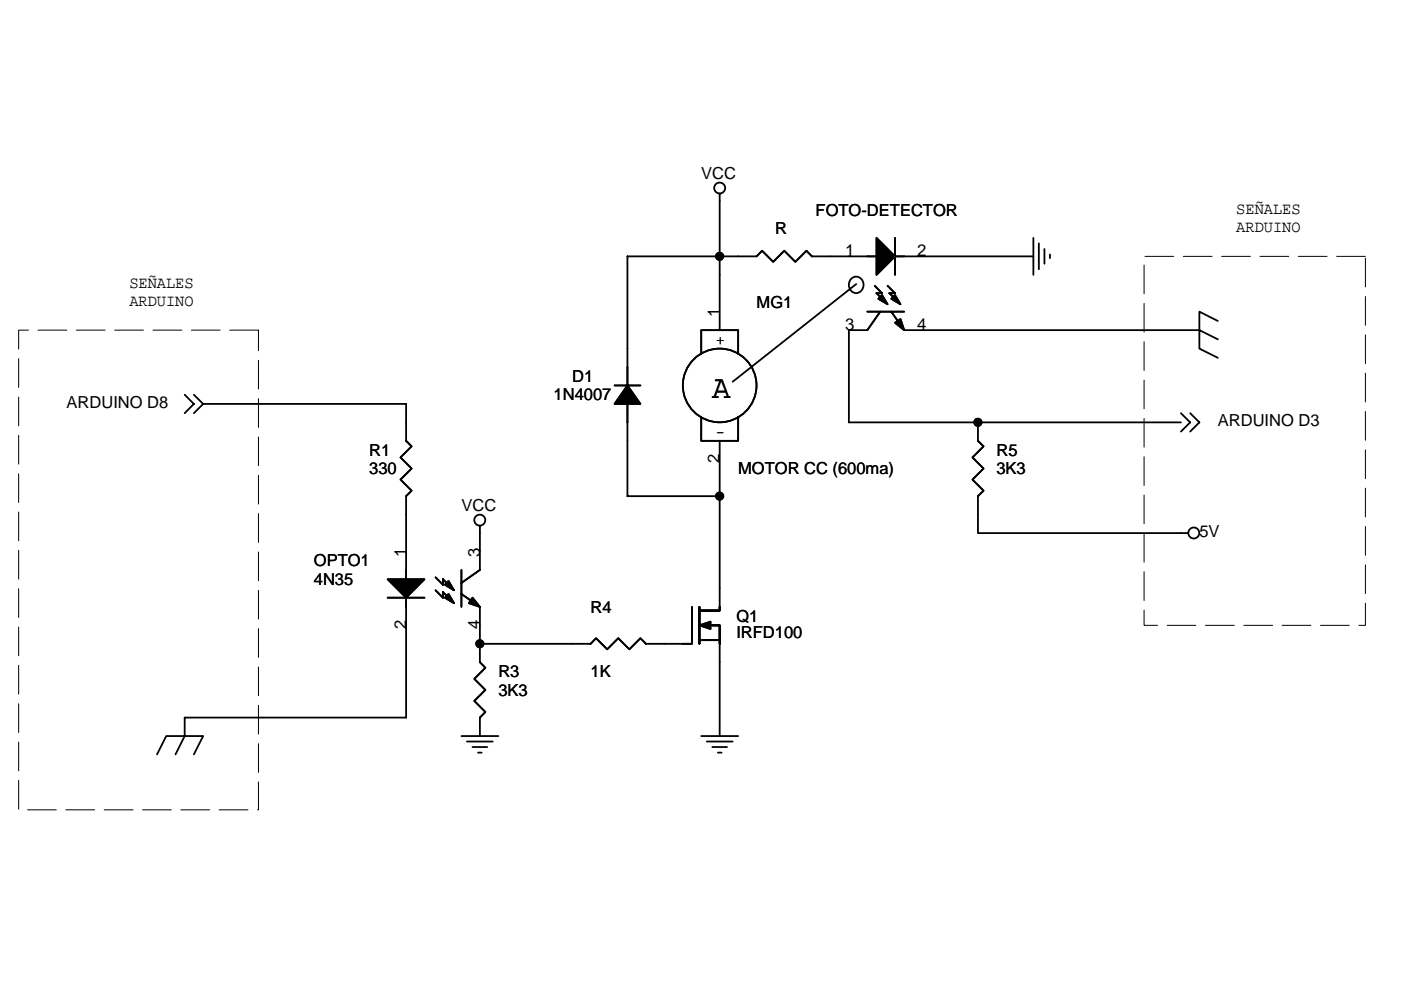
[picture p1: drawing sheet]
<svg xmlns="http://www.w3.org/2000/svg" width="297mm" height="210mm" viewBox="0 0 297 210" stroke-linecap="round" stroke-linejoin="round" font-family="sans-serif">
<g fill="none" stroke="#000" stroke-width=".38">
<path d="M152.6 41v29M180.4 59.2a1.66 1.66 0 0 1 2.4 .1 1.66 1.66 0 0 1-.2 2.3 1.59 1.59 0 0 1-2 .2 1.59 1.59 0 0 1-.6-1.9zM185.8 54.4h-13.7l-1.1-1.2-2.4 2.3-2.3-2.3-2.4 2.3-2.3-2.3-1.2 1.2h-27.4v27.3M189.8 54.4h29.3M189.8 50.4v7.9M219.1 50.4v7.9M220.3 51.6v5.5M221.4 52.8v3.1M222.6 54v.7M148.7 75.1v-5.1h7.8v5.1M181.5 60.2l-26.2 20.7M183.9 66.1h7.8"/>
<path d="M185.5 60.6l1.5 1.6h-1.2l1.6 1.5M186.6 66.1l-2.7 3.9h-3.9v19.6h70.4M188.2 60.6l1.6 1.6h-1.2l1.5 1.5M189 66.1l2.7 3.9h62.6l3.9 1.9M258.2 68.1l-3.9-2v7.8l3.9 2M39.2 83.7l1.9 1.9-1.9 2M41.1 83.7l2 1.9M43.1 85.6h43v7.9l1.2 1.1-2.4 2.4 2.4 2.3-2.4 2.4 2.4 2.3-1.2 1.2v17.6M43.1 85.6l-2 2M130.3 81.7h5.5M133 85.6v19.6h19.6M148.7 88.4v5.1h7.8v-5.1"/>
<path d="M152.6 93.5v35.2M207.3 89.6v3.9l1.2 1.1-2.3 2.4 2.3 2.3-2.3 2.4 2.3 2.3-1.2 1.2v7.8h44.6M250.4 87.6l1.9 2-1.9 1.9M252.3 87.6l2 2-2 1.9M101.7 111.5v9.3l-3.9 2.8M82.2 126.7h7.8M86.1 126.7v25.4h-46.9v4l-2 3.9M92.3 125.2l1.6 1.5v-1.2l1.6 1.6M92.3 122.4l1.6 1.6v-1.2l1.6 1.6M97.8 125.9l3.9 2.8v11.7l1.2 1.2-2.3 2.3 2.3 2.4-2.3 2.3 2.3 2.4-1.2 1.1v4M97.8 120.8v7.9M146.7 128.7v7.8h-9.8l-1.1-1.2-2.4 2.4-2.3-2.4-2.4 2.4-2.3-2.4-1.2 1.2h-23.5"/>
<path d="M148.3 128.7v7.8M148.3 135.7h4.3M150.2 132.6h2.4v3.9M151 132.6h1.6v3.9M152.6 128.7v.8h-3.9M152.6 128.7v.8h-4.3M152.6 136.5v19.6M33.3 160l1.9-3.9h7.9l-2 3.9M97.8 156.1h7.9M99 157.2h5.5M100.2 158.4h3.1M101.3 159.6h.8"/>
<path d="M148.7 156.1h7.8M149.9 157.2h5.4M151 158.4h3.2M152.2 159.6h.8"/>
<circle cx="152.6" cy="39.9" r="1.16"/>
<circle cx="152.6" cy="81.7" r="7.8"/>
<circle cx="101.7" cy="110.3" r="1.17"/>
<circle cx="253.1" cy="113" r="1.17"/>
</g>
<g fill="#000" stroke="#000" stroke-width=".38">
<path d="M185.8 50.4l4 4-4 3.9z" fill-rule="evenodd"/>
<path d="M185.8 50.4l4 4-4 3.9z" fill-rule="evenodd"/>
<path d="M186.2 63.4l.8-.8 1.2 1.9z" fill-rule="evenodd"/>
<path d="M186.2 63.4l.8-.8 1.2 1.9z" fill-rule="evenodd"/>
<path d="M189.8 62.6l1.1 1.9-1.9-1.1z" fill-rule="evenodd"/>
<path d="M189.8 62.6l1.1 1.9-1.9-1.1z" fill-rule="evenodd"/>
<path d="M189.8 68.4l1.1-.8 .8 2.4z" fill-rule="evenodd"/>
<path d="M189.8 68.4l1.1-.8 .8 2.4z" fill-rule="evenodd"/>
<path d="M133 81.7l2.8 3.9h-5.5z" fill-rule="evenodd"/>
<path d="M133 81.7l2.8 3.9h-5.5z" fill-rule="evenodd"/>
<path d="M82.2 122.8h7.8l-3.9 3.9z" fill-rule="evenodd"/>
<path d="M82.2 122.8h7.8l-3.9 3.9z" fill-rule="evenodd"/>
<path d="M94.3 126.7l.8-.8 1.2 2z" fill-rule="evenodd"/>
<path d="M94.3 124l.8-.8 1.2 2z" fill-rule="evenodd"/>
<path d="M94.3 126.7l.8-.8 1.2 2z" fill-rule="evenodd"/>
<path d="M94.3 124l.8-.8 1.2 2z" fill-rule="evenodd"/>
<path d="M100.2 126.7l1.5 2-2.3-.8z" fill-rule="evenodd"/>
<path d="M100.2 126.7l1.5 2-2.3-.8z" fill-rule="evenodd"/>
<path d="M148.3 132.6l2.3-.8v1.6z" fill-rule="evenodd"/>
<path d="M148.3 132.6l2.3-.8v1.6z" fill-rule="evenodd"/>
<circle cx="152.6" cy="54.3" r=".77"/>
<circle cx="207.3" cy="89.5" r=".77"/>
<circle cx="152.6" cy="105.2" r=".77"/>
<circle cx="101.7" cy="136.5" r=".77"/>
</g>
<path d="M242.6 54.4h46.9v78.2h-46.9zM4 70h50.8v101.7h-50.8z" fill="none" stroke="#000" stroke-width=".21" stroke-dasharray="6.1 2"/>
<text font-size="7" x="151" y="84.5">A</text>
<g font-size="3.5">
<text x="148.7" y="38">VCC</text>
<text x="172.9" y="45.8">FOTO-DETECTOR</text>
<text x="262.1" y="45.4">SEÑALES</text>
<text x="164.3" y="49.7">R</text>
<text x="262.1" y="49.1">ARDUINO</text>
<text x="179.2" y="54.3">1</text>
<text x="194.4" y="54.3">2</text>
<text x="27.4" y="61.1">SEÑALES</text>
<text x="27.4" y="64.8">ARDUINO</text>
<text x="160.4" y="65.3">MG1</text>
<text x="152.6" y="67.3" transform="rotate(-90 152.6 67.3)">1</text>
<text x="179.2" y="70">3</text>
<text x="194.4" y="70">4</text>
<text x="151.8" y="73.2">+</text>
<text x="121.3" y="81">D1</text>
<text x="14.1" y="86.4">ARDUINO D8</text>
<text x="117.4" y="84.9">1N4007</text>
<text x="151.8" y="92.7">-</text>
<text x="258.2" y="90.4">ARDUINO D3</text>
<text x="78.3" y="96.6">R1</text>
<text x="78.3" y="100.5">330</text>
<text x="152.6" y="98.2" transform="rotate(-90 152.6 98.2)">2</text>
<text x="156.5" y="100.5">MOTOR CC (600ma)</text>
<text x="211.3" y="96.6">R5</text>
<text x="211.3" y="100.5">3K3</text>
<text x="97.8" y="108.4">VCC</text>
<text x="254.3" y="113.8">5V</text>
<text x="86.1" y="118.1" transform="rotate(-90 86.1 118.1)">1</text>
<text x="101.7" y="118.1" transform="rotate(-90 101.7 118.1)">3</text>
<text x="66.5" y="120.1">OPTO1</text>
<text x="66.5" y="124">4N35</text>
<text x="125.2" y="129.9">R4</text>
<text x="156.1" y="131.8">Q1</text>
<text x="86.1" y="133.4" transform="rotate(-90 86.1 133.4)">2</text>
<text x="101.7" y="133.4" transform="rotate(-90 101.7 133.4)">4</text>
<text x="156.1" y="135.3">IRFD100</text>
<text x="105.7" y="143.6">R3</text>
<text x="125.2" y="143.6">1K</text>
<text x="105.7" y="147.5">3K3</text>
</g>
</svg>
